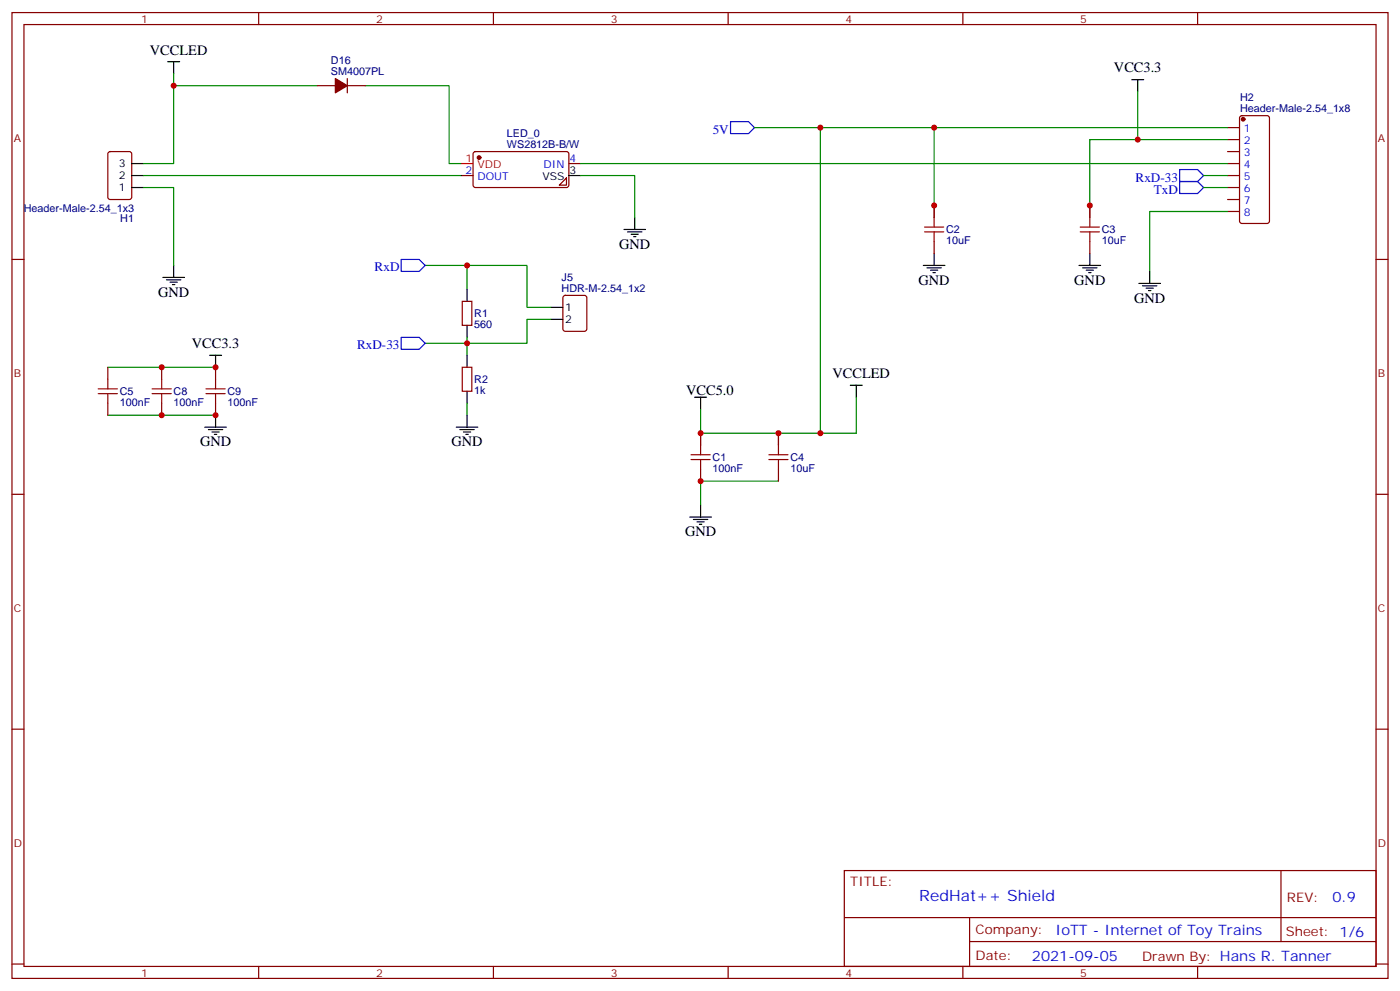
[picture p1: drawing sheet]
<svg xmlns="http://www.w3.org/2000/svg" width="412mm" height="292mm" viewBox="0 0 412 292" stroke-linecap="round" stroke-linejoin="round" font-family="sans-serif">
<g fill="none" stroke="#870000" stroke-width=".35">
<path d="M3.5 3.7h405.4v284.3h-405.4zM7.1 7.2h398.2v277.3h-398.2zM76.2 3.7v3.5M145.3 3.7v3.5M214.5 3.7v3.5M283.6 3.7v3.5M352.8 3.7v3.5M93.5 25.2h5.3M102.3 23.1v4.2M102.3 25.2h5.3M361.6 37.6h3.5M365.4 34.2l.4-.2h7.4l.7 .5v30.6l-.4 .6-7.7 .1-.6-.5-.1-30.6z"/>
<path d="M32 44.8l.5-.2h5.6l.7 .5v12.9l-.5 .7h-5.8l-.7-.4-.1-13zM135.8 51.7h3.5M139.6 44.8l.5-.2 27 .1 .5 .6-.1 9.5-.6 .4-27.1-.1-.5-.6v-9.2zM164.7 54.5l2.2-2.1v2.1zM167.6 48.2h3.5M361.6 41.1h3.5M361.6 44.6h3.5M361.6 48.2h3.5M361.6 51.7h3.5M361.6 55.2h3.5M361.6 58.7h3.5M3.5 76.4h3.6"/>
<path d="M275.2 60.5v3.5M275.2 71.1v3.5M321 60.5v3.5M321 71.1v3.5M361.6 62.3h3.5M405.3 76.4h3.6M136.2 88.7h2.8v7.1h-2.8zM166 87.2l.5-.2h5.7l.6 .4 .1 9.4-.5 .7h-5.9l-.6-.4-.1-9.4zM31.7 108.1v3.6M31.7 118.7v3.5M47.6 108.1v3.6M47.6 118.7v3.5"/>
<path d="M63.5 108.1v3.6M63.5 118.7v3.5M136.2 108.1h2.8v7.1h-2.8zM206.4 127.5v3.6M206.4 138.1v3.5M229.3 127.5v3.6M229.3 138.1v3.5M3.5 145.5h3.6M405.3 145.5h3.6M3.5 214.7h3.6M405.3 214.7h3.6M248.7 256.3h156.6v28.2h-156.6z"/>
<path d="M377.3 256.3v20.9M248.7 270.1h156.5M285.6 277.2h119.6M285.6 270.1v14.2M3.5 283.8h3.6M76.2 284.5v3.5M145.3 284.5v3.5M214.5 284.5v3.5M283.6 284.5v3.5M352.8 284.5v3.5M405.3 283.8h3.6"/>
</g>
<g fill="#870000" stroke="#870000" stroke-width=".35">
<path d="M98.8 23.1l3.5 2.1-3.5 2.1z"/>
<circle cx="366.2" cy="35.1" r=".53"/>
<circle cx="141.1" cy="46.4" r=".53"/>
</g>
<g fill="none" stroke="#000" stroke-width=".35">
<path d="M49.4 18.2h3.5M51.2 18.2v3.5M333.4 23.5h3.5M335.1 23.5v3.5M38.8 48.2h3.5M38.8 55.2h3.5M38.8 51.7h3.5M167.6 51.7h3.5M51.2 78.1v3.6M183.8 67.6h6.3M184.9 68.3h4.2M185.9 69h2.1"/>
<path d="M186.6 69.7h.7M187 64v3.6M272 78.1h6.3M273 78.8h4.3M274.1 79.6h2.1M275.2 74.6v3.5M317.9 78.1h6.3M318.9 78.8h4.2M320 79.6h2.1M321 74.6v3.5M338.7 79.9v3.5M48 81.7h6.3"/>
<path d="M49 82.4h4.3M50.1 83.1h2.1M50.8 83.8h.7M137.6 85.2v3.5M137.6 95.8v3.5M162.3 90.5h3.5M162.3 94h3.5M274.8 80.3h.7M320.7 80.3h.7M335.5 83.4h6.3M336.5 84.1h4.3M337.6 84.8h2.1"/>
<path d="M338.3 85.5h.7M61.7 104.6h3.6M63.5 104.6v3.5M137.6 104.6v3.5M137.6 115.2v3.5M204.6 116.9h3.5M206.4 116.9v3.6M250.5 113.4h3.5M252.2 113.4v3.5M60.3 125.8h6.4M61.4 126.5h4.2M62.4 127.2h2.2"/>
<path d="M63.1 127.9h.8M63.5 122.2v3.6M134.4 125.8h6.4M135.5 126.5h4.2M136.5 127.2h2.1M137.2 127.9h.7M137.6 122.2v3.6M203.2 152.2h6.3M204.3 152.9h4.2M205.3 153.6h2.1M206 154.3h.7M206.4 148.7v3.5"/>
</g>
<g fill="none" stroke="#008700" stroke-width=".35">
<path d="M51.2 21.7v26.5h-8.9M51.2 25.2h42.3M107.6 25.2h24.7v23h3.5M222.2 37.6h19.5M275.2 37.6v26.4M335.1 27v14.1M361.6 37.6h-119.9v89.9M42.3 55.2h8.9v22.9M42.3 51.7h93.5M171.1 51.7h15.9v12.3M171.1 48.2h190.5M354.5 51.7h7.1"/>
<path d="M354.5 55.2h7.1M361.6 41.1h-40.6v22.9M125.2 78.1h12.4v7.1M137.6 78.1h17.6v12.4h7.1M361.6 62.3h-22.9v17.6M137.6 99.3v5.3M162.3 94h-7.1v7.1h-30M31.7 108.1h31.8M137.6 118.7v3.5M252.2 116.9v10.6h-45.8M31.7 122.2h31.8M206.4 120.5v10.6"/>
<path d="M229.3 127.5v3.6M229.3 141.6h-22.9v7.1"/>
</g>
<path d="M135.8 48.2h3.5" fill="none" stroke="#f00" stroke-width=".35"/>
<path d="M215.2 35.8h5.3l1.7 1.8-1.7 1.7h-5.3zM347.5 49.9h5.3l1.7 1.8-1.7 1.7h-5.3zM347.5 53.4h5.3l1.7 1.8-1.7 1.8h-5.3zM118.2 76.4h5.3l1.7 1.7-1.7 1.8h-5.3zM118.2 99.3h5.3l1.7 1.8-1.7 1.7h-5.3z" fill="none" stroke="#00f" stroke-width=".35"/>
<g fill="none" stroke="#a10000" stroke-width=".35">
<path d="M272.3 68.3h5.7M272.3 66.9h5.7M275.2 64v2.9M275.2 68.3v2.8M318.2 68.3h5.6M318.2 66.9h5.6M321 64v2.9M321 68.3v2.8M28.9 115.9h5.7M28.9 114.5h5.7M31.7 111.7v2.8M31.7 115.9v2.8"/>
<path d="M44.8 115.9h5.6M44.8 114.5h5.6M47.6 111.7v2.8M47.6 115.9v2.8M60.7 115.9h5.6M60.7 114.5h5.6M63.5 111.7v2.8M63.5 115.9v2.8M203.6 135.3h5.6M203.6 133.9h5.6M206.4 131.1v2.8M206.4 135.3v2.8"/>
<path d="M226.5 135.3h5.6M226.5 133.9h5.6M229.3 131.1v2.8M229.3 135.3v2.8"/>
</g>
<g fill="#c00">
<circle cx="137.6" cy="101.1" r=".88"/>
<circle cx="206.4" cy="127.5" r=".88"/>
<circle cx="241.7" cy="127.5" r=".88"/>
<circle cx="229.3" cy="127.5" r=".88"/>
<circle cx="335.1" cy="41.1" r=".88"/>
<circle cx="321" cy="60.5" r=".88"/>
<circle cx="275.2" cy="60.5" r=".88"/>
<circle cx="47.6" cy="122.2" r=".88"/>
<circle cx="47.6" cy="108.1" r=".88"/>
<circle cx="63.5" cy="122.2" r=".88"/>
<circle cx="63.5" cy="108.1" r=".88"/>
<circle cx="206.4" cy="141.6" r=".88"/>
<circle cx="241.7" cy="37.6" r=".88"/>
<circle cx="275.2" cy="37.6" r=".88"/>
<circle cx="137.6" cy="78.1" r=".88"/>
<circle cx="51.2" cy="25.2" r=".88"/>
</g>
<text font-size="4.6" fill="#00f" x="270.8" y="265.3">RedHat++ Shield</text>
<g font-size="4.2">
<text x="44.2" y="16.1">VCCLED</text>
<text x="328.1" y="21.3">VCC3.3</text>
<text x="182.4" y="73.2">GND</text>
<text x="270.6" y="83.8">GND</text>
<text x="316.4" y="83.8">GND</text>
<text x="46.6" y="87.3">GND</text>
<text x="334.1" y="89.1">GND</text>
<text x="56.5" y="102.5">VCC3.3</text>
<text x="245.2" y="111.3">VCCLED</text>
<text x="202.1" y="116.2">VCC5.0</text>
<text x="58.9" y="131.4">GND</text>
<text x="133" y="131.4">GND</text>
<text x="201.8" y="157.9">GND</text>
</g>
<g font-size="4.2" fill="#00f">
<text x="392.5" y="265.6">0.9</text>
<text x="310.9" y="275.1">IoTT - Internet of Toy Trains</text>
<text x="304" y="282.9">2021-09-05</text>
</g>
<g font-size="3.9" fill="#00f">
<text x="209.9" y="39.3">5V</text>
<text x="334.5" y="53.4">RxD-33</text>
<text x="339.9" y="57">TxD</text>
<text x="110.4" y="79.9">RxD</text>
<text x="105.2" y="102.8">RxD-33</text>
</g>
<g font-size="3.9" fill="#800">
<text x="250.5" y="260.9">TITLE:</text>
<text x="379.1" y="265.6">REV:</text>
<text x="287.4" y="275.1">Company:</text>
<text x="378.7" y="275.7">Sheet: 1/6</text>
<text x="287.4" y="282.8">Date:</text>
<text x="336.4" y="282.8">Drawn By: Hans R. Tanner</text>
</g>
<g font-size="3.2" fill="#800">
<text x="41.6" y="6.7">1</text>
<text x="110.8" y="6.7">2</text>
<text x="179.9" y="6.7">3</text>
<text x="249.1" y="6.7">4</text>
<text x="318.2" y="6.7">5</text>
<text x="4.1" y="41.8">A</text>
<text x="405.9" y="41.8">A</text>
<text x="4.1" y="110.9">B</text>
<text x="405.9" y="110.9">B</text>
<text x="4.1" y="180.1">C</text>
<text x="405.9" y="180.1">C</text>
<text x="4.1" y="249.2">D</text>
<text x="405.9" y="249.2">D</text>
<text x="41.6" y="287.5">1</text>
<text x="110.8" y="287.5">2</text>
<text x="179.9" y="287.5">3</text>
<text x="249.1" y="287.5">4</text>
<text x="318.2" y="287.5">5</text>
</g>
<g font-size="3.2" fill="#000080">
<text x="97.5" y="22">SM4007PL</text>
<text x="97.5" y="18.9">D16</text>
<text x="365.3" y="29.8">H2</text>
<text x="365.3" y="33">Header-Male-2.54_1x8</text>
<text x="149.3" y="40.4">LED_0</text>
<text x="149.3" y="43.6">WS2812B-B/W</text>
<text x="7" y="62.3">Header-Male-2.54_1x3</text>
<text x="35.4" y="65.4">H1</text>
<text x="278.7" y="71.8">10uF</text>
<text x="278.7" y="68.7">C2</text>
<text x="324.6" y="71.8">10uF</text>
<text x="324.6" y="68.7">C3</text>
<text x="165.4" y="82.8">J5</text>
<text x="165.4" y="85.9">HDR-M-2.54_1x2</text>
<text x="139.7" y="93.4">R1</text>
<text x="139.7" y="96.5">560</text>
<text x="139.7" y="112.8">R2</text>
<text x="35.3" y="119.4">100nF</text>
<text x="35.3" y="116.3">C5</text>
<text x="51.2" y="119.4">100nF</text>
<text x="51.2" y="116.3">C8</text>
<text x="67" y="119.4">100nF</text>
<text x="67" y="116.3">C9</text>
<text x="139.7" y="115.9">1k</text>
<text x="209.9" y="135.7">C1</text>
<text x="232.8" y="135.7">C4</text>
<text x="209.9" y="138.8">100nF</text>
<text x="232.8" y="138.8">10uF</text>
</g>
<g font-size="3.2" fill="#00f">
<text x="366.4" y="39">1</text>
<text x="167.7" y="47.8">4</text>
<text x="366.4" y="42.5">2</text>
<text x="366.4" y="46">3</text>
<text x="137.2" y="51.3">2</text>
<text x="140.7" y="53.1">DOUT</text>
<text x="160.1" y="49.6">DIN</text>
<text x="366.4" y="49.6">4</text>
<text x="366.4" y="53.1">5</text>
<text x="366.4" y="56.6">6</text>
<text x="366.4" y="60.1">7</text>
<text x="366.4" y="63.7">8</text>
</g>
<g font-size="3.2" fill="#f00">
<text x="137.2" y="47.8">1</text>
<text x="140.7" y="49.6">VDD</text>
</g>
<g font-size="3.2">
<text x="35" y="49.2">3</text>
<text x="35" y="52.7">2</text>
<text x="159.8" y="53.1">VSS</text>
<text x="167.7" y="51.3">3</text>
<text x="35" y="56.3">1</text>
<text x="166.5" y="91.5">1</text>
<text x="166.5" y="95.1">2</text>
</g>
</svg>
